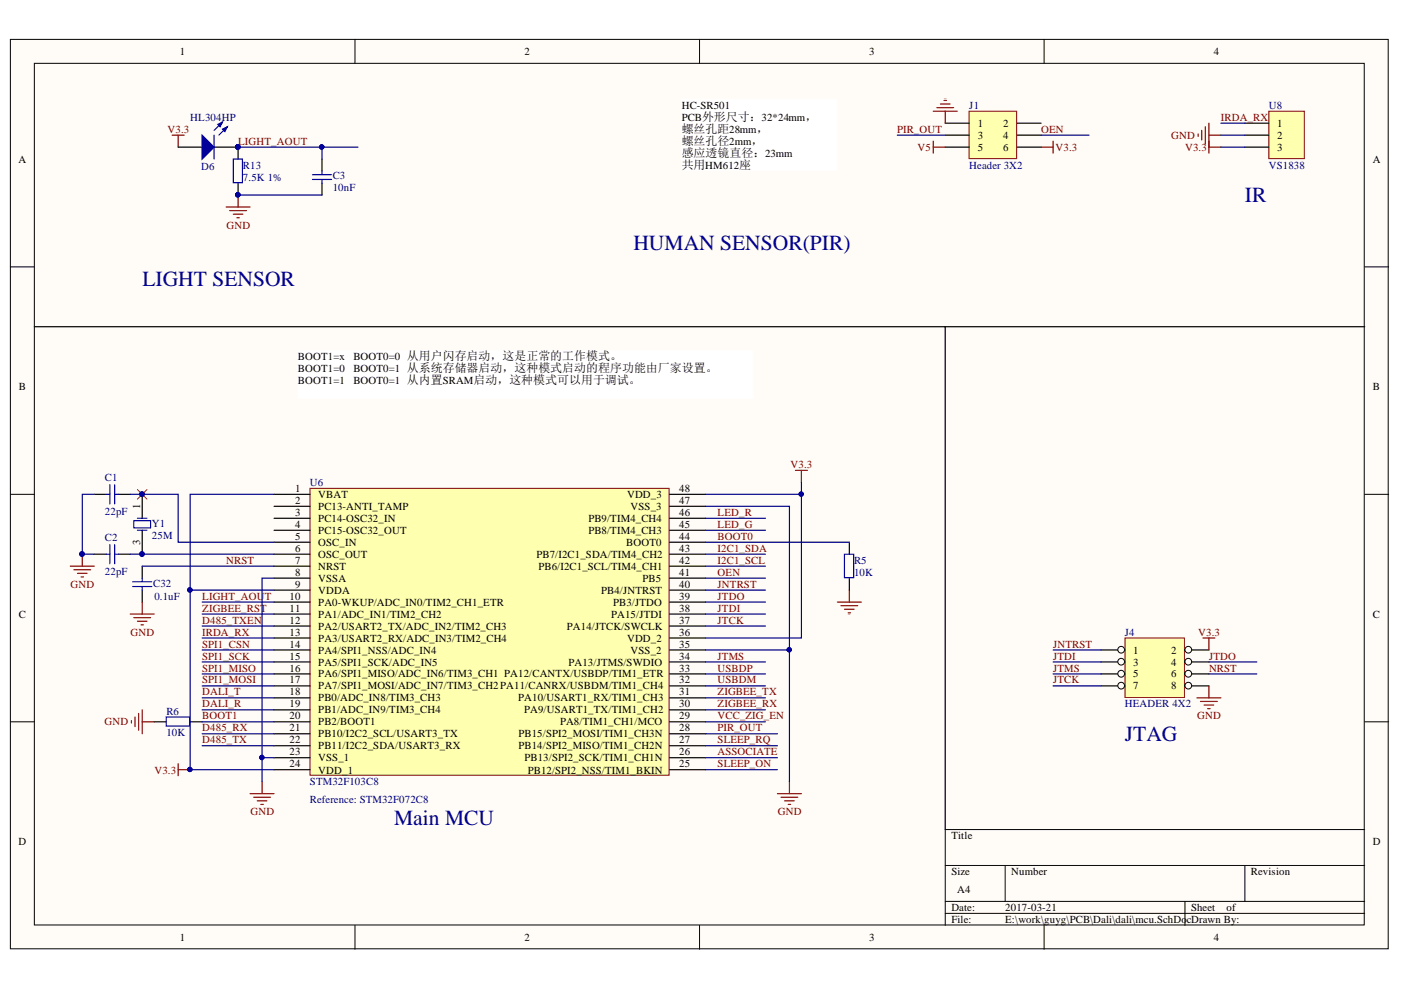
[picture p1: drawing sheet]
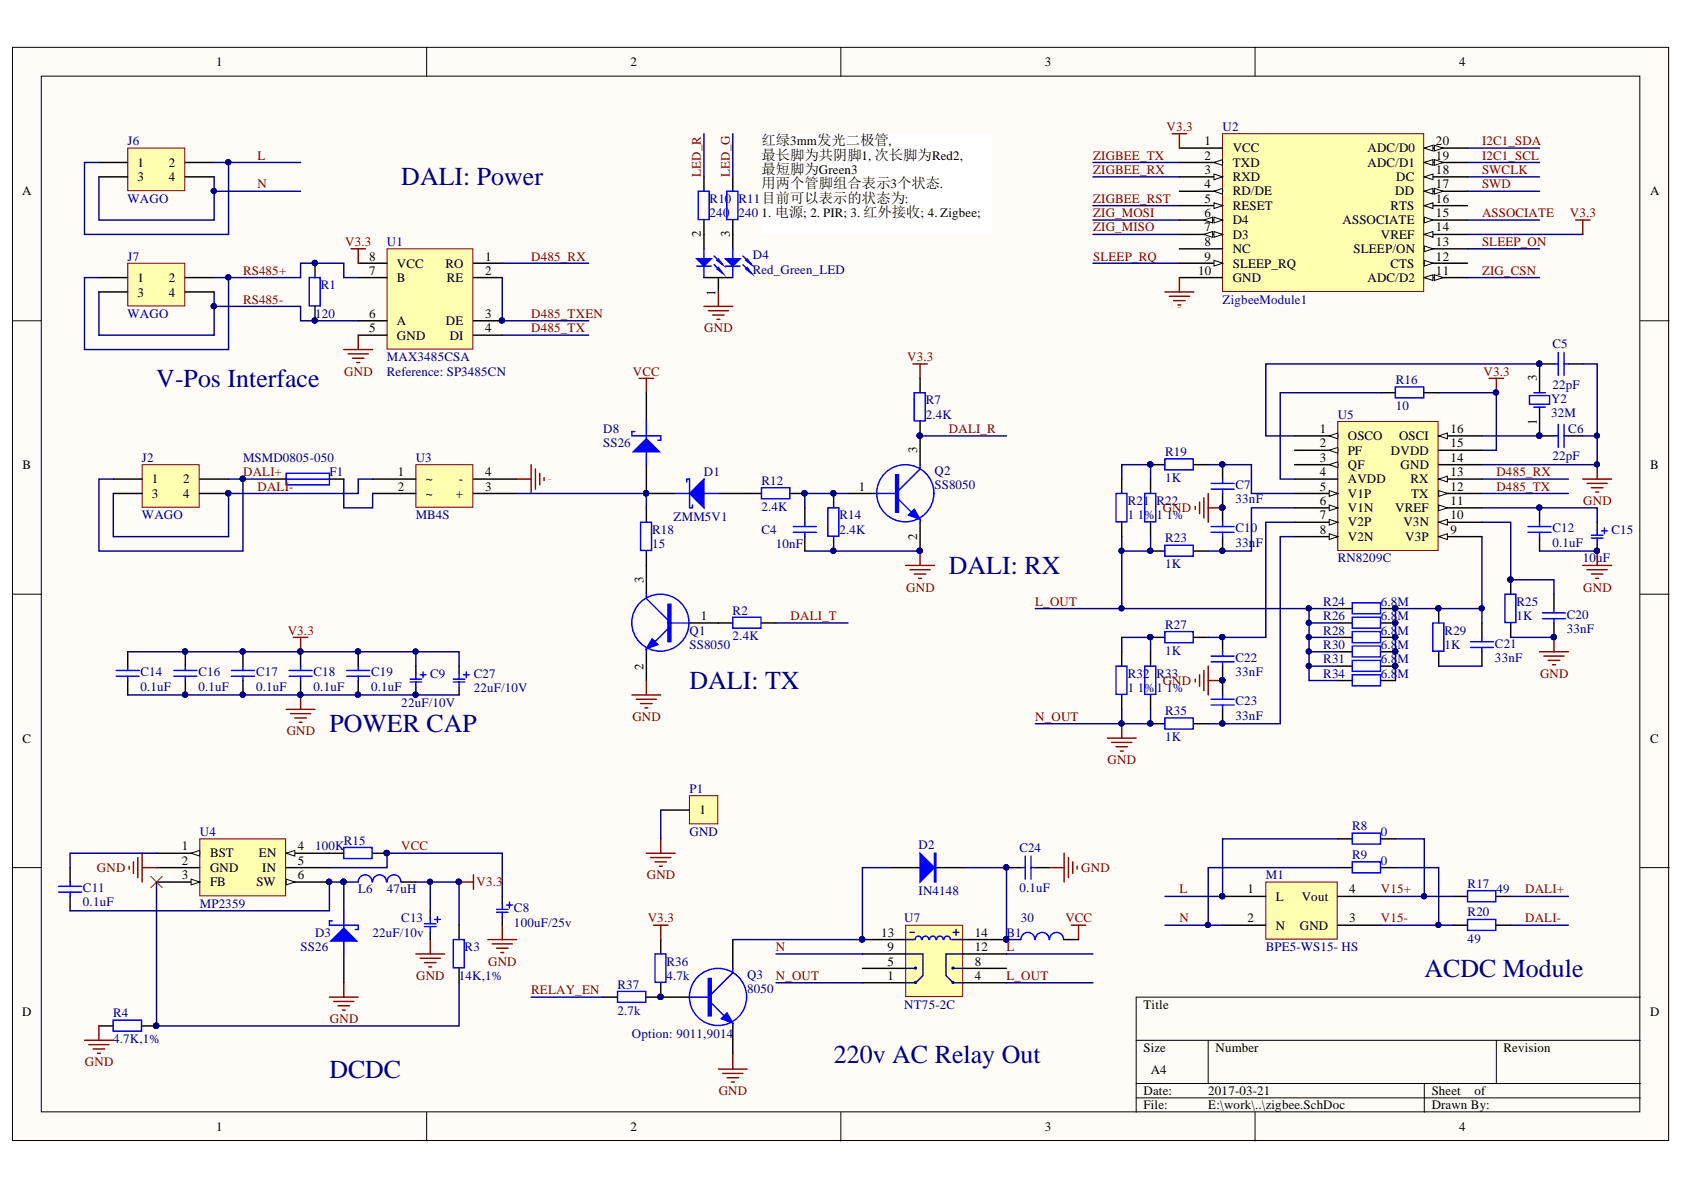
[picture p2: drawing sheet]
# Altium project dali.PrjPcb
2 sheets, 92 parts. Net scope: global (net labels, ports and power ports of the same name join across sheets).
Board file: Dali.PcbDoc
Sheets:
  mcu.SchDoc
  zigbee.SchDoc

## Sheet mcu.SchDoc
size A4; DrawnBy: Forrest Gu; DocumentNumber: 1; Revision: 1.0; SheetNumber: 1; SheetTotal: 5

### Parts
C1  22pF  [0603]
C2  22pF  [0603]
C3  10nF  [0603]
C32  0.1uF  [0603]
D6  HL304HP  [LED_A2]
J1  Header 3X2  [HC-SR501-V1]
J4  HEADER 4X2  [HDR2X4]
R5  10K  [0603R]
R6  10K  [0603R]
R13  7.5K 1%  [0603R]
U6  STM32F103C8  [LQFP48S]
U8  VS1838  [HDR1X3]
Y1  25M  [3225]

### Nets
GND: C1.1 C2.1 C3.1 C32.1 J1.1 J4.8 R5.2 R6.1 R13.2 U6.8(VSSA) U6.23(VSS_1) U6.35(VSS_2) U6.47(VSS_3) U8.2  [project net N_OUT]
V3.3: D6.1(A) J1.6 J4.2 U6.1(VBAT) U6.9(VDDA) U6.24(VDD_1) U6.36(VDD_2) U6.48(VDD_3) U8.3
V5: J1.5
ASSOCIATE: U6.26(PB13/SPI2_SCK/TIM1_CH1N)
BOOT0: R5.1 U6.44(BOOT0)
BOOT1: R6.2 U6.20(PB2/BOOT1)
D485_RX: U6.21(PB10/I2C2_SCL/USART3_TX)
D485_TX: U6.22(PB11/I2C2_SDA/USART3_RX)
D485_TXEN: U6.12(PA2/USART2_TX/ADC_IN2/TIM2_CH3)
DALI_R: U6.19(PB1/ADC_IN9/TIM3_CH4)
DALI_T: U6.18(PB0/ADC_IN8/TIM3_CH3)
I2C1_SCL: U6.42(PB6/I2C1_SCL/TIM4_CH1)
I2C1_SDA: U6.43(PB7/I2C1_SDA/TIM4_CH2)
IRDA_RX: U6.13(PA3/USART2_RX/ADC_IN3/TIM2_CH4) U8.1
JNTRST: J4.1 U6.40(PB4/JNTRST)
JTCK: J4.7 U6.37(PA14/JTCK/SWCLK)
JTDI: J4.3 U6.38(PA15/JTDI)
JTDO: J4.4 U6.39(PB3/JTDO)
JTMS: J4.5 U6.34(PA13/JTMS/SWDIO)
LED_G: U6.45(PB8/TIM4_CH3)
LED_R: U6.46(PB9/TIM4_CH4)
LIGHT_AOUT: C3.2 D6.2(K) R13.1 U6.10(PA0-WKUP/ADC_IN0/TIM2_CH1_ETR)
NRST: C32.2 J4.6 U6.7(NRST)
OEN: J1.4 U6.41(PB5)
PIR_OUT: J1.3 U6.28(PB15/SPI2_MOSI/TIM1_CH3N)
SLEEP_ON: U6.25(PB12/SPI2_NSS/TIM1_BKIN)
SLEEP_RQ: U6.27(PB14/SPI2_MISO/TIM1_CH2N)
SPI1_CSN: U6.14(PA4/SPI1_NSS/ADC_IN4)
SPI1_MISO: U6.16(PA6/SPI1_MISO/ADC_IN6/TIM3_CH1)
SPI1_MOSI: U6.17(PA7/SPI1_MOSI/ADC_IN7/TIM3_CH2)
SPI1_SCK: U6.15(PA5/SPI1_SCK/ADC_IN5)
USBDM: U6.32(PA11/CANRX/USBDM/TIM1_CH4)
USBDP: U6.33(PA12/CANTX/USBDP/TIM1_ETR)
VCC_ZIG_EN: U6.29(PA8/TIM1_CH1/MCO)
ZIGBEE_RST: U6.11(PA1/ADC_IN1/TIM2_CH2)
ZIGBEE_RX: U6.30(PA9/USART1_TX/TIM1_CH2)
ZIGBEE_TX: U6.31(PA10/USART1_RX/TIM1_CH3)
NetC1_2: C1.2 U6.5(OSC_IN) Y1.1(OSC1)
NetC2_2: C2.2 U6.6(OSC_OUT) Y1.3(OSC2)

Not connected (* = marked no-connect by the designer): J1 2; U6 2(PC13-ANTI_TAMP) 3(PC14-OSC32_IN) 4(PC15-OSC32_OUT)

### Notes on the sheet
- HC-SR501
  PCB外形尺寸：32*24mm，
  螺丝孔距28mm，
  螺丝孔径2mm，
  感应透镜直径：23mm
  共用HM612座
- HUMAN SENSOR(PIR)
- (near U8) IR
- LIGHT SENSOR
- BOOT1=x   BOOT0=0   从用户闪存启动，这是正常的工作模式。
  BOOT1=0   BOOT0=1   从系统存储器启动，这种模式启动的程序功能由厂家设置。
  BOOT1=1   BOOT0=1   从内置SRAM启动，这种模式可以用于调试。
- (near J4) JTAG
- (near U6) Reference: STM32F072C8
- (near U6) Main MCU

## Sheet zigbee.SchDoc
size A4; DrawnBy: Forrest Gu; DocumentNumber: 4; Revision: 1.0; SheetNumber: 4; SheetTotal: 5

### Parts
B1  30  [0805]
C4  10nF  [0603]
C5  22pF  [0603]
C6  22pF  [0603]
C7  33nF  [0603]
C8  100uF/25v  [CAP-7343]
C9  22uF/10V  [0805]
C10  33nF  [0603]
C11  0.1uF  [0603]
C12  0.1uF  [0603]
C13  22uF/10v  [0805]
C14  0.1uF  [0603]
C15  10uF  [0805]
C16  0.1uF  [0603]
C17  0.1uF  [0603]
C18  0.1uF  [0603]
C19  0.1uF  [0603]
C20  33nF  [0603]
C21  33nF  [0603]
C22  33nF  [0603]
C23  33nF  [0603]
C24  0.1uF  [0603]
C27  22uF/10V  [0805]
D1  ZMM5V1  [DIODE_1206]
D2  IN4148  [DIODE_1206_AK]
D3  SS26  [DO-214AC]
D4  Red_Green_LED  [LED_RG_3mm]
D8  SS26  [DO-214AC]
F1  MSMD0805-050  [0805]
J2  WAGO  [kf141r-2]
J6  WAGO  [kf141r-2]
J7  WAGO  [kf141r-2]
L6  47uH  [cd43]
M1  BPE5-WS15- HS  [BPE5-WS- HS]
P1  GND  [TP]
Q1  SS8050  [SOT-23]
Q2  SS8050  [SOT-23]
Q3  8050  [SOT-23]
R1  120  [0603r]
R2  2.4K  [0603r]
R3  14K,1%  [0603r]
R4  4.7K,1%  [0603r]
R7  2.4K  [0603r]
R8  0  [0603r]
R9  0  [0603r]
R10  240  [0603r]
R11  240  [0603r]
R12  2.4K  [0603r]
R14  2.4K  [0603r]
R15  100K  [0603r]
R16  10  [0603r]
R17  49  [0603r]
R18  15  [0603r]
R19  1K  [0603r]
R20  49  [0603r]
R21  1 1%  [0603r]
R22  1 1%  [0603r]
R23  1K  [0603r]
R24  6.8M  [0603r]
R25  1K  [0603r]
R26  6.8M  [0603r]
R27  1K  [0603r]
R28  6.8M  [0603r]
R29  1K  [0603r]
R30  6.8M  [0603r]
R31  6.8M  [0603r]
R32  1 1%  [0603r]
R33  1 1%  [0603r]
R34  6.8M  [0603r]
R35  1K  [0603r]
R36  4.7k  [0603r]
R37  2.7k  [0603r]
U1  MAX3485CSA  [NSO8_N]
U2  ZigbeeModule1  [ZIGBEE_XIAMENSIXIN]
U3  MB4S  [so-04-1]
U4  MP2359  [TSOT23-6]
U5  RN8209C  [SO-16]
U7  NT75-2C  [NT75-2C]
Y2  32M  [3225]

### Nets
N_OUT: C4.2 C5.1 C6.1 C7.2 C8.2 C9.2 C10.1 C12.2 C13.2 C14.2 C15.2 C16.2 C17.2 C18.2 C19.2 C20.2 C22.2 C23.1 C24.2 C27.2 D3.1(A) D4.1 P1.1 Q1.2(E) Q2.2(E) Q3.2(E) R4.1 R14.1 R25.2 R32.2 R33.2 R35.1 U1.5(GND) U2.10(GND) U3.4(-) U4.2(GND) U5.14(GND) U7.1  [also labelled GND]
V3.3: C9.1 C13.1 C14.1 C16.1 C17.1 C18.1 C19.1 C27.1 L6.1 R3.1 R7.1 R16.1 R36.1 U1.8(VCC) U2.1(VCC) U2.14(VREF) U5.15(DVDD)
VCC: B1.1 C8.1 D8.2(K) R15.1 U4.5(IN)
ASSOCIATE: U2.15(ASSOCIATE)
D485_RX: U1.1(RO) U5.13(RX)
D485_TX: U1.4(DI) U5.12(TX)
D485_TXEN: U1.2(RE) U1.3(DE)
DALI+: F1.1 J2.1 J2.2 R17.2
DALI-: J2.3 J2.4 R20.2 U3.1
DALI_R: Q2.3(C) R7.2
DALI_T: R2.1
I2C1_SCL: U2.19(ADC/D1)
I2C1_SDA: U2.20(ADC/D0)
L: J6.1 J6.2 M1.1(L) R8.1 U7.12
L_OUT: R21.2 R22.2 R23.1 R24.2 R26.2 R28.2 R30.2 R31.2 R34.2 U7.4
LED_G: R11.1
LED_R: R10.1
N: J6.3 J6.4 M1.2(N) R9.1 U7.9
RELAY_EN: R37.2
RS485+: J7.1 J7.2 R1.1 U1.7(B)
RS485-: J7.3 J7.4 R1.2 U1.6(A)
SLEEP_ON: U2.13(SLEEP/ON)
SLEEP_RQ: U2.9(SLEEP_RQ)
SWCLK: U2.18(DC)
SWD: U2.17(DD)
V15+: M1.4(Vout) R8.2 R17.1
V15-: M1.3(GND) R9.2 R20.1
ZIG_CSN: U2.11(ADC/D2)
ZIG_MISO: U2.7(D3)
ZIG_MOSI: U2.6(D4)
ZIGBEE_RST: U2.5(RESET)
ZIGBEE_RX: U2.3(RXD)
ZIGBEE_TX: U2.2(TXD)
NetB1_2: B1.2 C24.1 D2.K U7.14
NetC4_1: C4.1 Q2.1(B) R12.2 R14.2
NetC5_2: C5.2 U5.1(OSCO) Y2.3(OSC2)
NetC6_2: C6.2 U5.16(OSCI) Y2.1(OSC1)
NetC7_1: C7.1 R19.2 U5.5(V1P)
NetC10_2: C10.2 R23.2 U5.6(V1N)
NetC11_1: C11.1 D3.2(K) L6.2 U4.6(SW)
NetC11_2: C11.2 U4.1(BST)
NetC12_1: C12.1 C15.1 U5.11(VREF)
NetC20_1: C20.1 R25.1 U5.10(V3N)
NetC21_1: C21.1 R24.1 R26.1 R28.1 R29.1 R30.1 R31.1 R34.1 U5.9(V3P)
NetC21_2: C21.2 R29.2
NetC22_1: C22.1 R27.2 U5.7(V2P)
NetC23_2: C23.2 R35.2 U5.8(V2N)
NetD1_1: D1.1(A) R12.1
NetD1_2: D1.2(K) D8.1(A) R18.1 U3.3(+)
NetD2_A: D2.A Q3.3(C) U7.13
NetD4_2: D4.2(R) R10.2
NetD4_3: D4.3(G) R11.2
NetF1_2: F1.2 U3.2
NetQ1_1: Q1.1(B) R2.2
NetQ1_3: Q1.3(C) R18.2
NetQ3_1: Q3.1(B) R36.2 R37.1
NetR3_2: R3.2 R4.2 U4.3(FB)
NetR15_2: R15.2 U4.4(EN)
NetR16_2: R16.2 U5.4(AVDD)
NetR19_1: R19.1 R21.1 R22.1
NetR27_1: R27.1 R32.1 R33.1

Not connected (* = marked no-connect by the designer): U2 4(RD/DE) 8(NC) 12(CTS) 16(RTS); U5 2(PF) 3(QF); U7 5 8

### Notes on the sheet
- DALI: Power
- 红绿3mm发光二极管, 最长脚为共阴脚1, 次长脚为Red2, 最短脚为Green3
  用两个管脚组合表示3个状态. 目前可以表示的状态为:
  1. 电源; 2. PIR; 3. 红外接收; 4. Zigbee;
- (near U1) Reference: SP3485CN
- V-Pos Interface
- (near Q2) DALI: RX
- POWER CAP
- (near Q1) DALI: TX
- (near R20) ACDC Module
- DCDC
- (near Q3) Option: 9011,9014
- 220v AC Relay Out

## Nets that join several sheets
N_OUT: mcu (14 pins), zigbee (38 pins)
V3.3: mcu (9 pins), zigbee (17 pins)
ASSOCIATE: mcu (U6.26), zigbee (U2.15)
D485_RX: mcu (U6.21), zigbee (U1.1 U5.13)
D485_TX: mcu (U6.22), zigbee (U1.4 U5.12)
D485_TXEN: mcu (U6.12), zigbee (U1.2 U1.3)
DALI_R: mcu (U6.19), zigbee (Q2.3 R7.2)
DALI_T: mcu (U6.18), zigbee (R2.1)
I2C1_SCL: mcu (U6.42), zigbee (U2.19)
I2C1_SDA: mcu (U6.43), zigbee (U2.20)
LED_G: mcu (U6.45), zigbee (R11.1)
LED_R: mcu (U6.46), zigbee (R10.1)
SLEEP_ON: mcu (U6.25), zigbee (U2.13)
SLEEP_RQ: mcu (U6.27), zigbee (U2.9)
ZIGBEE_RST: mcu (U6.11), zigbee (U2.5)
ZIGBEE_RX: mcu (U6.30), zigbee (U2.3)
ZIGBEE_TX: mcu (U6.31), zigbee (U2.2)
